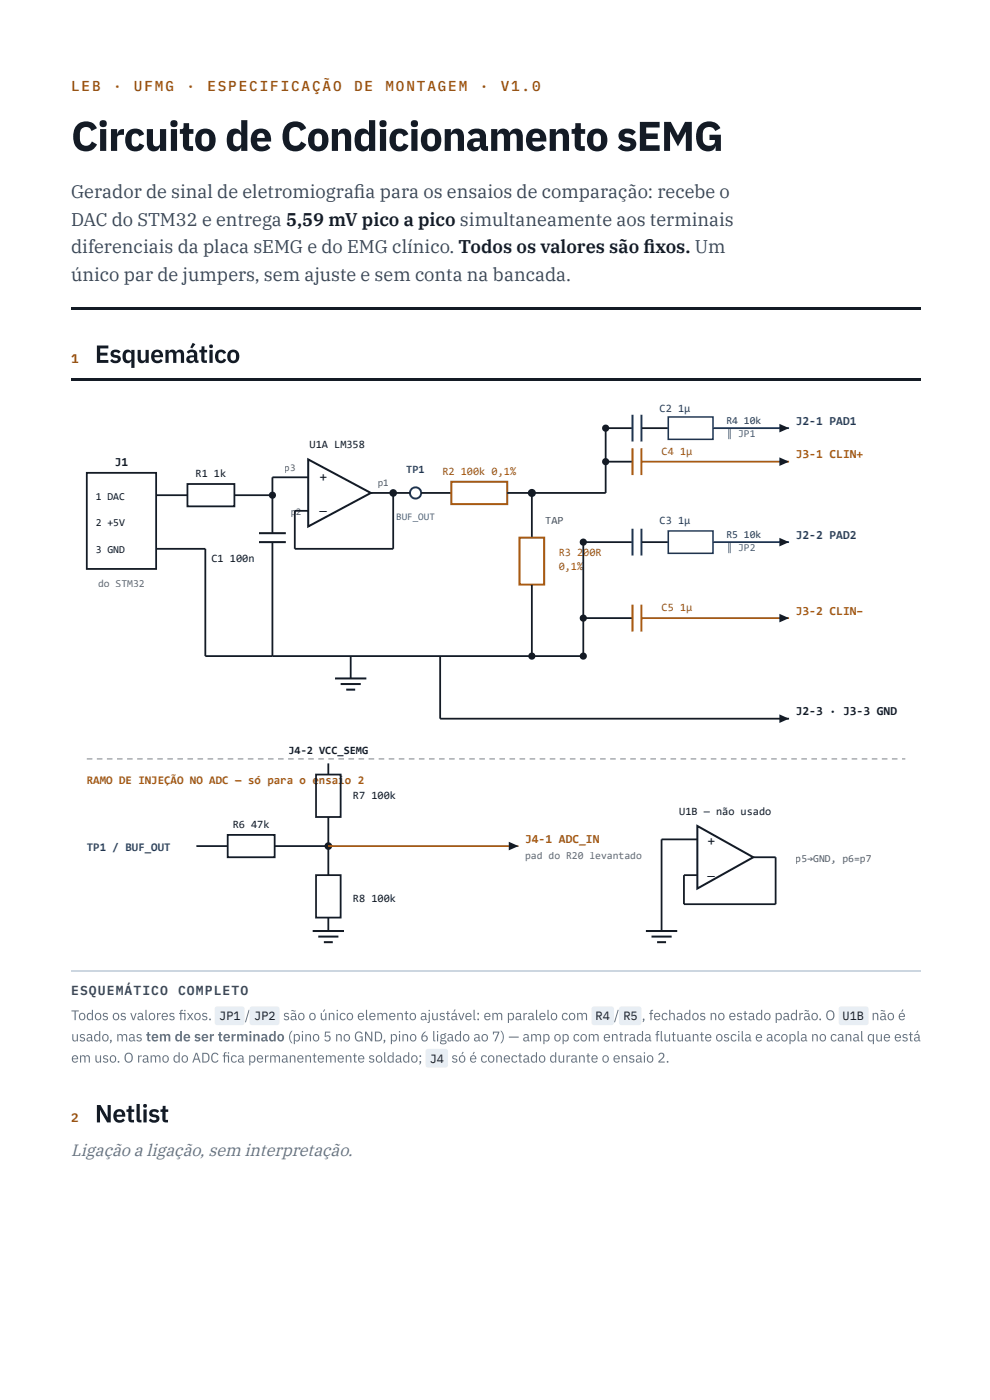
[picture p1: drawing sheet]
<svg xmlns="http://www.w3.org/2000/svg" width="210mm" height="297mm" viewBox="0 0 210 297" stroke-linecap="round" stroke-linejoin="round" font-family="sans-serif">
<g fill="#141b25">
<path d="M15.1 65.1h180v.5h-180z"/>
<path d="M15.1 80.2h180v.5h-180z"/>
</g>
<path d="M15.1 206h180" fill="none" stroke="#ccd6e0" stroke-width=".26"/>
<path d="M18.4 100.3h14.7v20.4h-14.7zM33.1 105.1h6.6M39.7 102.7h10v4.7h-10zM49.7 105.1h8.1" fill="none" stroke="#141b25" stroke-width=".38"/>
<circle cx="57.8" cy="105.1" r=".76" fill="#141b25"/>
<path d="M57.8 115v24.2M65.3 101.3h-7.5v11.8M78.6 104.6h4.8v11.8h-20.9v-8h2.8" fill="none" stroke="#141b25" stroke-width=".38"/>
<path d="M65.3 97.5l13.3 7.1-13.3 7.1zM54.9 113.1h5.7M54.9 115h5.7" fill="none" stroke="#141b25" stroke-width=".43"/>
<circle cx="83.4" cy="104.6" r=".81" fill="#141b25"/>
<circle cx="88.1" cy="104.6" r="1.19" fill="none" stroke="#1c3f6e" stroke-width=".43"/>
<path d="M83.4 104.6h3.5M89.3 104.6h6.4M107.5 104.6h5.3" fill="none" stroke="#141b25" stroke-width=".38"/>
<path d="M95.7 102.2h11.8v4.8h-11.8z" fill="none" stroke="#a85a12" stroke-width=".43"/>
<circle cx="112.8" cy="104.6" r=".85" fill="#141b25"/>
<path d="M112.8 104.6v9.5M57.8 139.2h65.9M112.8 124v15.2" fill="none" stroke="#141b25" stroke-width=".38"/>
<path d="M110.2 114.1h5.2v9.9h-5.2z" fill="none" stroke="#a85a12" stroke-width=".43"/>
<g fill="#141b25">
<circle cx="112.8" cy="139.2" r=".76"/>
<circle cx="123.7" cy="139.2" r=".76"/>
</g>
<path d="M128.4 90.8v13.8h-15.6M33.1 116.4h10.4v22.8h14.3M74.4 139.2v4.7" fill="none" stroke="#141b25" stroke-width=".38"/>
<path d="M71 143.9h6.7M72.2 145.1h4.3M73.4 146.3h1.9" fill="none" stroke="#141b25" stroke-width=".43"/>
<g fill="#141b25">
<circle cx="128.4" cy="90.8" r=".76"/>
<circle cx="128.4" cy="97.9" r=".76"/>
</g>
<path d="M128.4 90.8h5.7M136 90.8h5.7" fill="none" stroke="#141b25" stroke-width=".38"/>
<path d="M134.1 88v5.7M136 88v5.7" fill="none" stroke="#1c3f6e" stroke-width=".43"/>
<path d="M141.7 88.5h9.5v4.7h-9.5z" fill="none" stroke="#1c3f6e" stroke-width=".33"/>
<path d="M151.2 90.8h16.1" fill="none" stroke="#1c3f6e" stroke-width=".38"/>
<path d="M165.2 89.9l2.1 .9-2.1 .9z" fill="#141b25"/>
<path d="M128.4 97.9h5.7" fill="none" stroke="#141b25" stroke-width=".38"/>
<path d="M134.1 95.1v5.7M136 95.1v5.7" fill="none" stroke="#a85a12" stroke-width=".43"/>
<path d="M136 97.9h31.3" fill="none" stroke="#a85a12" stroke-width=".38"/>
<path d="M165.2 97l2.1 .9-2.1 1z" fill="#141b25"/>
<path d="M123.7 115v24.2" fill="none" stroke="#141b25" stroke-width=".38"/>
<g fill="#141b25">
<circle cx="123.7" cy="131.1" r=".76"/>
<circle cx="123.7" cy="115" r=".76"/>
</g>
<path d="M123.7 115h10.4M136 115h5.7" fill="none" stroke="#141b25" stroke-width=".38"/>
<path d="M134.1 112.2v5.7M136 112.2v5.7" fill="none" stroke="#1c3f6e" stroke-width=".43"/>
<path d="M141.7 112.6h9.5v4.8h-9.5z" fill="none" stroke="#1c3f6e" stroke-width=".33"/>
<path d="M151.2 115h16.1" fill="none" stroke="#1c3f6e" stroke-width=".38"/>
<path d="M165.2 114.1l2.1 .9-2.1 .9z" fill="#141b25"/>
<path d="M123.7 131.1h10.4" fill="none" stroke="#141b25" stroke-width=".38"/>
<path d="M134.1 128.3v5.7M136 128.3v5.7" fill="none" stroke="#a85a12" stroke-width=".43"/>
<path d="M136 131.1h31.3" fill="none" stroke="#a85a12" stroke-width=".38"/>
<path d="M165.2 130.2l2.1 .9-2.1 .9z" fill="#141b25"/>
<path d="M93.3 139.2v13.3h74" fill="none" stroke="#141b25" stroke-width=".38"/>
<g fill="#141b25">
<path d="M165.2 151.6l2.1 .9-2.1 .9z"/>
<path d="M18.4 160.9h1.2v.2h-1.2zM20.5 160.9h1.2v.2h-1.2zM22.7 160.9h1.2v.2h-1.2zM24.8 160.9h1.2v.2h-1.2zM26.9 160.9h1.2v.2h-1.2zM29.1 160.9h1.2v.2h-1.2zM31.2 160.9h1.2v.2h-1.2zM33.3 160.9h1.2v.2h-1.2zM35.5 160.9h1.2v.2h-1.2zM37.6 160.9h1.2v.2h-1.2zM39.7 160.9h1.2v.2h-1.2zM41.9 160.9h1.2v.2h-1.2zM44 160.9h1.2v.2h-1.2zM46.1 160.9h1.2v.2h-1.2zM48.3 160.9h1.2v.2h-1.2zM50.4 160.9h1.2v.2h-1.2zM52.5 160.9h1.2v.2h-1.2zM54.7 160.9h1.2v.2h-1.2zM56.8 160.9h1.2v.2h-1.2zM58.9 160.9h1.2v.2h-1.2zM61.1 160.9h1.2v.2h-1.2zM63.2 160.9h1.2v.2h-1.2zM65.3 160.9h1.2v.2h-1.2zM67.5 160.9h1.2v.2h-1.2zM69.6 160.9h1.2v.2h-1.2zM71.7 160.9h1.2v.2h-1.2zM73.9 160.9h1.2v.2h-1.2zM76 160.9h1.2v.2h-1.2zM78.1 160.9h1.2v.2h-1.2zM80.3 160.9h1.2v.2h-1.2zM82.4 160.9h1.2v.2h-1.2zM84.5 160.9h1.2v.2h-1.2zM86.7 160.9h1.2v.2h-1.2zM88.8 160.9h1.2v.2h-1.2zM90.9 160.9h1.2v.2h-1.2zM93.1 160.9h1.2v.2h-1.2zM95.2 160.9h1.2v.2h-1.2zM97.3 160.9h1.2v.2h-1.2zM99.5 160.9h1.2v.2h-1.2zM101.6 160.9h1.2v.2h-1.2zM103.7 160.9h1.2v.2h-1.2zM105.9 160.9h1.2v.2h-1.2zM108 160.9h1.2v.2h-1.2zM110.2 160.9h1.1v.2h-1.1zM112.3 160.9h1.2v.2h-1.2zM114.4 160.9h1.2v.2h-1.2zM116.6 160.9h1.1v.2h-1.1zM118.7 160.9h1.2v.2h-1.2zM120.8 160.9h1.2v.2h-1.2zM123 160.9h1.1v.2h-1.1zM125.1 160.9h1.2v.2h-1.2zM127.2 160.9h1.2v.2h-1.2zM129.4 160.9h1.1v.2h-1.1zM131.5 160.9h1.2v.2h-1.2zM133.6 160.9h1.2v.2h-1.2zM135.8 160.9h1.1v.2h-1.1zM137.9 160.9h1.2v.2h-1.2zM140 160.9h1.2v.2h-1.2zM142.2 160.9h1.1v.2h-1.1zM144.3 160.9h1.2v.2h-1.2zM146.4 160.9h1.2v.2h-1.2zM148.6 160.9h1.1v.2h-1.1zM150.7 160.9h1.2v.2h-1.2zM152.8 160.9h1.2v.2h-1.2zM155 160.9h1.1v.2h-1.1zM157.1 160.9h1.2v.2h-1.2zM159.2 160.9h1.2v.2h-1.2zM161.4 160.9h1.1v.2h-1.1zM163.5 160.9h1.2v.2h-1.2zM165.6 160.9h1.2v.2h-1.2zM167.8 160.9h1.1v.2h-1.1zM169.9 160.9h1.2v.2h-1.2zM172 160.9h1.2v.2h-1.2zM174.2 160.9h1.1v.2h-1.1zM176.3 160.9h1.2v.2h-1.2zM178.4 160.9h1.2v.2h-1.2zM180.6 160.9h1.1v.2h-1.1zM182.7 160.9h1.2v.2h-1.2zM184.8 160.9h1.2v.2h-1.2zM187 160.9h1.1v.2h-1.1zM189.1 160.9h1.2v.2h-1.2zM191.2 160.9h.7v.2h-.7z"/>
</g>
<path d="M41.6 179.5h6.7M48.3 177.1h9.9v4.8h-9.9zM58.2 179.5h11.4" fill="none" stroke="#141b25" stroke-width=".38"/>
<circle cx="69.6" cy="179.5" r=".81" fill="#141b25"/>
<path d="M67 164.3h5.2v9h-5.2zM69.6 162v2.3M69.6 173.3v12.4M67 185.7h5.2v9h-5.2zM69.6 194.7v2.8" fill="none" stroke="#141b25" stroke-width=".38"/>
<path d="M66.3 197.5h6.6M67.5 198.7h4.2M68.7 199.9h1.9" fill="none" stroke="#141b25" stroke-width=".43"/>
<path d="M69.6 179.5h40.3" fill="none" stroke="#a85a12" stroke-width=".38"/>
<path d="M107.9 178.6l2 .9-2 .9z" fill="#141b25"/>
<path d="M147.8 175.2l11.9 6.7-11.9 6.6zM136.9 197.5h6.7M138.1 198.7h4.3M139.3 199.9h1.9" fill="none" stroke="#141b25" stroke-width=".43"/>
<path d="M147.8 178.1h-7.5v19.4M159.7 181.9h4.7v9.9h-19.4v-6.1h2.8" fill="none" stroke="#141b25" stroke-width=".38"/>
<g fill="#e8eef4">
<path d="M45.7 213.7l.3-.2 5.6 .1 .3 .4-.1 3.3-.5 .2-5.6-.1-.2-.4v-3z"/>
<path d="M53.1 213.7l.3-.2 5.6 .1 .3 .4-.1 3.3-.5 .2-5.5-.1-.3-.4v-3z"/>
<path d="M125.6 213.7l.3-.2 4 .1 .3 .4-.1 3.3-.5 .2-4-.1-.2-.4v-3z"/>
<path d="M131.4 213.7l.4-.2 4 .1 .2 .4-.1 3.3-.4 .2-4-.1-.3-.4v-3z"/>
<path d="M178 213.7l.3-.2 5.6 .1 .2 .4v3.3l-.5 .2-5.6-.1-.2-.4v-3z"/>
<path d="M90.4 222.7l.4-.2 4 .1 .2 .4-.1 3.2-.4 .3-4-.1-.3-.4v-3z"/>
</g>
<text font-size="8.8" fill="#141b25" x="15.1" y="32">Circuito de Condicionamento sEMG</text>
<g font-size="5.3" fill="#141b25">
<text x="20.1" y="77">Esquemático</text>
<text x="20.1" y="238.1">Netlist</text>
</g>
<g font-size="3.9" fill="#3a4757">
<text x="15.1" y="42.1">Gerador de sinal de eletromiografa para os ensaios de comparação: recebe o</text>
<text x="15.1" y="47.9">DAC do STM32 e entrega 5,59 mV pico a pico simultaneamente aos terminais</text>
<text x="75" y="42.1">i</text>
<text x="15.1" y="53.7">diferenciais da placa sEMG e do EMG clínico. Todos os valores são fxos. Um</text>
<text x="15.1" y="59.5">único par de jumpers, sem ajuste e sem conta na bancada.</text>
</g>
<text font-size="3.9" fill="#141b25" x="136.4" y="53.7">i</text>
<text font-size="3.6" fill="#66737f" x="15.1" y="245.3">Ligação a ligação, sem interpretação.</text>
<g font-size="3" fill="#95500f">
<text x="15.1" y="19.3">LEB</text>
<text x="24" y="19.3">·</text>
<text x="28.4" y="19.3">UFMG</text>
<text x="39.5" y="19.3">·</text>
<text x="44" y="19.3">ESPECIFICAÇÃO</text>
<text x="75.1" y="19.3">DE</text>
<text x="81.7" y="19.3">MONTAGEM</text>
<text x="101.7" y="19.3">·</text>
<text x="106.1" y="19.3">V1.0</text>
</g>
<g font-size="3" fill="#66737f">
<text x="15.1" y="216.4">Todos os valores fxos.</text>
<text x="15.1" y="220.9">usado, mas tem de ser terminado (pino 5 no GND, pino 6 ligado ao 7) — amp op com entrada flutuante oscila e acopla no canal que está</text>
<text x="37.9" y="216.4">i</text>
<text x="51.9" y="216.4">/</text>
<text x="60" y="216.4">são o único elemento ajustável: em paralelo com</text>
<text x="130.2" y="216.4">/</text>
<text x="136.1" y="216.4">,</text>
<text x="137.6" y="216.4">fechados no estado padrão. O</text>
<text x="184.8" y="216.4">não é</text>
<text x="15.1" y="225.4">em uso. O ramo do ADC fca permanentemente soldado;</text>
<text x="47.1" y="225.4">i</text>
<text x="95.7" y="225.4">só é conectado durante o ensaio 2.</text>
</g>
<g font-size="2.8" fill="#141b25">
<text x="67.7" y="102.2">+</text>
<text x="67.7" y="109.3">–</text>
<text x="150" y="179.5">+</text>
<text x="150" y="186.6">–</text>
</g>
<g font-size="2.8" fill="#3a4757">
<text x="15.1" y="211.1">ESQUEMÁTICO</text>
<text x="37.8" y="211.1">COMPLETO</text>
</g>
<g font-size="2.6" fill="#95500f">
<text x="15.1" y="77">1</text>
<text x="15.1" y="238.1">2</text>
</g>
<g font-size="2.6" fill="#1c3f6e">
<text x="168.7" y="90.1">J2-1 PAD1</text>
<text x="168.7" y="114.3">J2-2 PAD2</text>
</g>
<g font-size="2.6" fill="#141b25">
<text x="24.3" y="98.9">J1</text>
<text x="168.7" y="151.8">J2-3 · J3-3 GND</text>
</g>
<g font-size="2.6" fill="#a85a12">
<text x="168.7" y="97.2">J3-1 CLIN+</text>
<text x="168.7" y="130.4">J3-2 CLIN–</text>
<text x="111.3" y="178.8">J4-1 ADC_IN</text>
</g>
<g font-size="2.5" fill="#a85a12">
<text x="18.4" y="166.2">RAMO DE INJEÇÃO NO ADC — só para o e</text>
<text x="67.6" y="166.2">nsaio 2</text>
</g>
<text font-size="2.5" fill="#1c3f6e" x="18.4" y="180.4">TP1 / BUF_OUT</text>
<g font-size="2.5" fill="#141b25">
<text x="46.5" y="216.4">JP1</text>
<text x="53.9" y="216.4">JP2</text>
<text x="126.3" y="216.4">R4</text>
<text x="132.2" y="216.4">R5</text>
<text x="178.6" y="216.4">U1B</text>
<text x="91.1" y="225.4">J4</text>
</g>
<g font-size="2.4" fill="#1c3f6e">
<text x="139.8" y="87.5">C2</text>
<text x="143.8" y="87.5">1µ</text>
<text x="86.1" y="100.3">TP1</text>
<text x="139.8" y="111.2">C3</text>
<text x="143.8" y="111.2">1µ</text>
</g>
<g font-size="2.4" fill="#141b25">
<text x="65.6" y="95.1">U1A LM358</text>
<text x="41.5" y="101.3">R1</text>
<text x="45.4" y="101.3">1k</text>
<text x="115.6" y="111.2">TAP</text>
<text x="44.8" y="119.3">C1</text>
<text x="48.7" y="119.3">100n</text>
<text x="61.1" y="160.1">J4-2 VCC_SEMG</text>
<text x="74.8" y="169.5">R7</text>
<text x="78.7" y="169.5">100k</text>
<text x="144" y="172.9">U1B — não usado</text>
<text x="49.3" y="175.7">R6</text>
<text x="53.2" y="175.7">47k</text>
<text x="74.8" y="191.3">R8</text>
<text x="78.7" y="191.3">100k</text>
</g>
<g font-size="2.4" fill="#a85a12">
<text x="93.8" y="100.8">R2</text>
<text x="97.7" y="100.8">100k 0,1%</text>
<text x="140.3" y="96.5">C4</text>
<text x="144.2" y="96.5">1µ</text>
<text x="118.4" y="117.9">R3</text>
<text x="122.4" y="117.9">200R</text>
<text x="118.4" y="120.9">0,1%</text>
<text x="140.3" y="129.7">C5</text>
<text x="144.2" y="129.7">1µ</text>
</g>
<g font-size="2.3" fill="#1c3f6e">
<text x="154" y="89.9">R4</text>
<text x="157.7" y="89.9">10k</text>
<text x="154" y="92.7">‖ JP1</text>
<text x="154" y="114.1">R5</text>
<text x="154" y="116.9">‖ JP2</text>
<text x="157.7" y="114.1">10k</text>
</g>
<g font-size="2.3" fill="#141b25">
<text x="20.3" y="106">1 DAC</text>
<text x="20.3" y="111.7">2 +5V</text>
<text x="20.3" y="117.4">3 GND</text>
<text x="20.8" y="124.5">do STM32</text>
<text x="111.3" y="182.3">pad do R20 levantado</text>
<text x="168.7" y="182.8">p5→GND, p6=p7</text>
</g>
<g font-size="2.1" fill="#141b25">
<text x="60.4" y="99.8">p3</text>
<text x="80" y="103.2">p1</text>
<text x="61.6" y="109.3">p</text>
<text x="62.7" y="109.3">2</text>
</g>
<text font-size="2.1" fill="#1c3f6e" x="84" y="110.3">BUF_OUT</text>
</svg>
